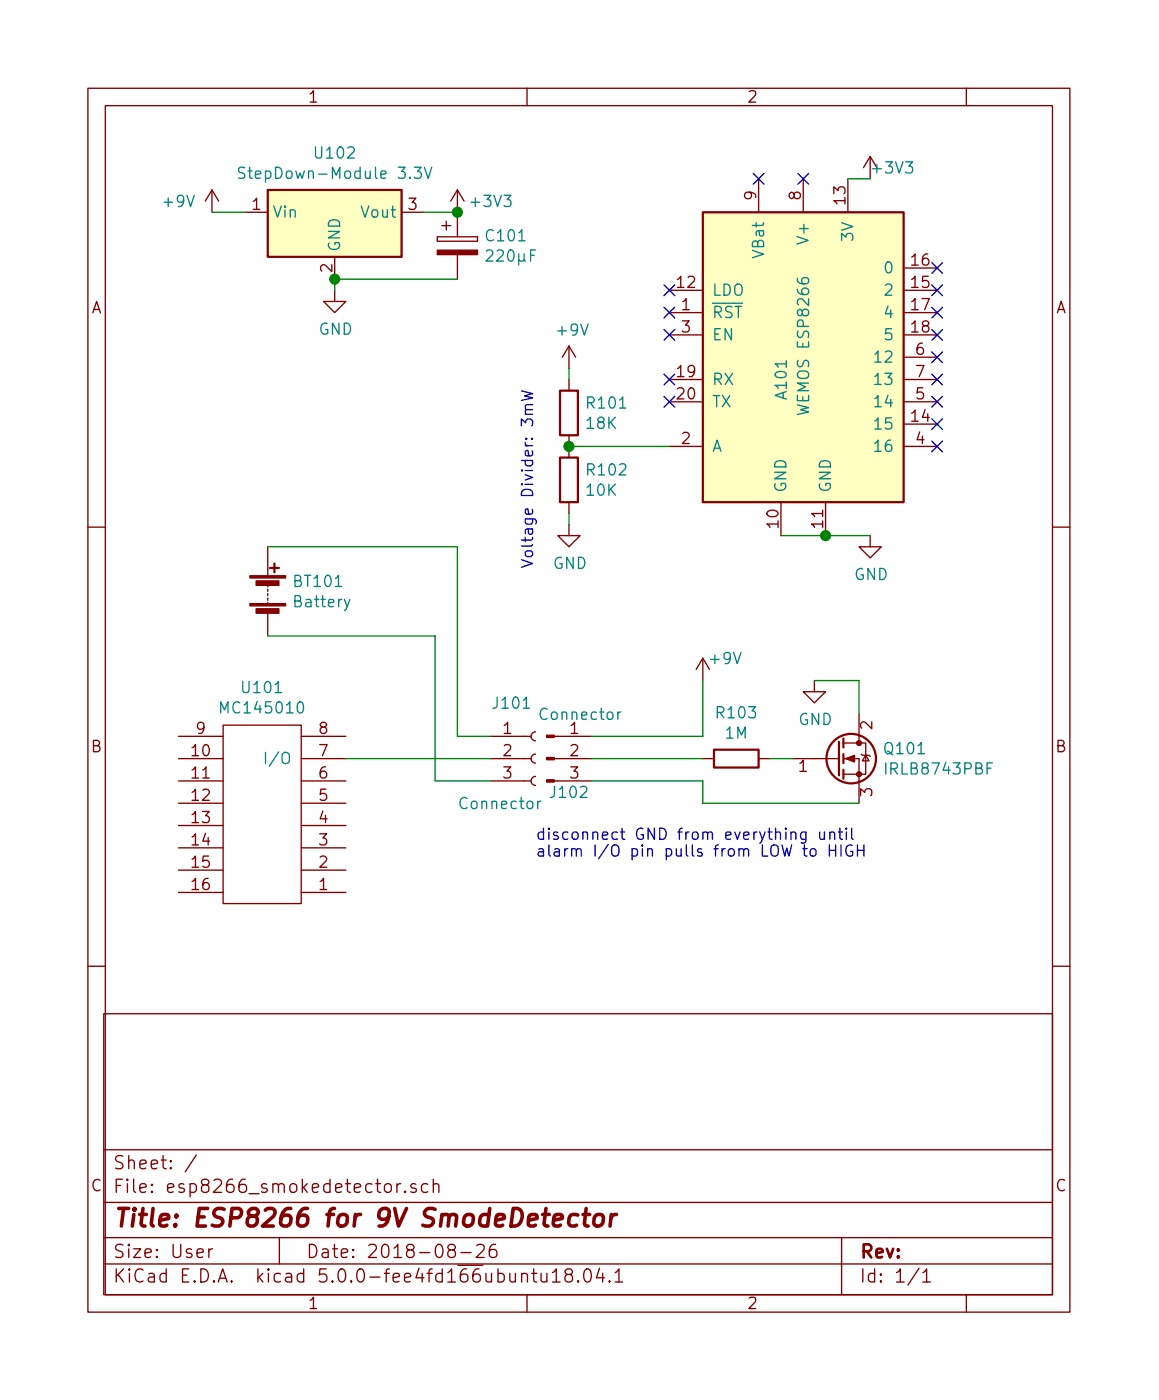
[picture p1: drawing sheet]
EESchema Schematic File Version 4
EELAYER 26 0
EELAYER END
$Descr User 5189 6276
encoding utf-8
Sheet 1 1
Title "ESP8266 for 9V SmodeDetector"
Date "2018-08-26"
Rev ""
Comp ""
Comment1 ""
Comment2 ""
Comment3 ""
Comment4 ""
$EndDescr
$Comp
L MCU_Module:Adafruit_HUZZAH_ESP8266_breakout A101
U 1 1
P 3600 1600
F 0 "A101" V 3500 1500 50  0000 C CNN
F 1 "WEMOS ESP8266" V 3600 1650 50  0000 C CNN
F 2 "" H 3800 2200 50  0001 C CNN
F 3 "https://www.adafruit.com/product/2471" H 3900 2300 50  0001 C CNN
	1    3600 1600
	1    0    0    -1  
$EndComp
$Comp
L Device:R R101
U 1 1
P 2550 1850
F 0 "R101" H 2620 1896 50  0000 L CNN
F 1 "18K" H 2620 1805 50  0000 L CNN
F 2 "" V 2480 1850 50  0001 C CNN
F 3 "~" H 2550 1850 50  0001 C CNN
	1    2550 1850
	1    0    0    -1  
$EndComp
$Comp
L Device:R R102
U 1 1
P 2550 2150
F 0 "R102" H 2620 2196 50  0000 L CNN
F 1 "10K" H 2620 2105 50  0000 L CNN
F 2 "" V 2480 2150 50  0001 C CNN
F 3 "~" H 2550 2150 50  0001 C CNN
	1    2550 2150
	1    0    0    -1  
$EndComp
$Comp
L Device:R R103
U 1 1
P 3300 3400
F 0 "R103" V 3093 3400 50  0000 C CNN
F 1 "1M" V 3184 3400 50  0000 C CNN
F 2 "" V 3230 3400 50  0001 C CNN
F 3 "~" H 3300 3400 50  0001 C CNN
	1    3300 3400
	0    1    1    0   
$EndComp
$Comp
L Regulator_Switching:TSR_1-2433 U102
U 1 1
P 1500 1050
F 0 "U102" H 1500 1417 50  0000 C CNN
F 1 "StepDown-Module 3.3V" H 1500 1326 50  0000 C CNN
F 2 "Converter_DCDC:Converter_DCDC_TRACO_TSR-1_THT" H 1500 900 50  0001 L CIN
F 3 "http://www.tracopower.com/products/tsr1.pdf" H 1500 1050 50  0001 C CNN
	1    1500 1050
	1    0    0    -1  
$EndComp
Text Notes 2400 2550 1    50   ~ 0
Voltage Divider: 3mW
$Comp
L Transistor_FET:IRLB8721PBF Q101
U 1 1
P 3750 3400
F 0 "Q101" H 3955 3446 50  0000 L CNN
F 1 "IRLB8743PBF" H 3955 3355 50  0000 L CNN
F 2 "Package_TO_SOT_THT:TO-220-3_Vertical" H 4000 3325 50  0001 L CIN
F 3 "http://www.infineon.com/dgdl/irlb8721pbf.pdf?fileId=5546d462533600a40153566056732591" H 3750 3400 50  0001 L CNN
	1    3750 3400
	1    0    0    -1  
$EndComp
$Comp
L Device:Battery BT101
U 1 1
P 1200 2650
F 0 "BT101" H 1308 2696 50  0000 L CNN
F 1 "Battery" H 1308 2605 50  0000 L CNN
F 2 "" V 1200 2710 50  0001 C CNN
F 3 "~" V 1200 2710 50  0001 C CNN
	1    1200 2650
	1    0    0    -1  
$EndComp
$Comp
L realraum:MC145010 U101
U 1 1
P 1300 3800
F 0 "U101" H 1425 3085 50  0000 C CNN
F 1 "MC145010" H 1425 3176 50  0000 C CNN
F 2 "" H 1300 3800 50  0001 C CNN
F 3 "" H 1300 3800 50  0001 C CNN
	1    1300 3800
	-1   0    0    1   
$EndComp
$Comp
L Connector:Conn_01x03_Female J101
U 1 1
P 2400 3400
F 0 "J101" H 2200 3650 50  0000 L CNN
F 1 "Connector" H 2050 3200 50  0000 L CNN
F 2 "" H 2400 3400 50  0001 C CNN
F 3 "~" H 2400 3400 50  0001 C CNN
	1    2400 3400
	1    0    0    -1  
$EndComp
$Comp
L Connector:Conn_01x03_Male J102
U 1 1
P 2450 3400
F 0 "J102" H 2550 3250 50  0000 C CNN
F 1 "Connector" H 2600 3600 50  0000 C CNN
F 2 "" H 2450 3400 50  0001 C CNN
F 3 "~" H 2450 3400 50  0001 C CNN
	1    2450 3400
	1    0    0    -1  
$EndComp
Wire Wire Line
	1200 2450 2050 2450
Wire Wire Line
	2050 2450 2050 3300
Wire Wire Line
	2050 3300 2200 3300
Wire Wire Line
	1550 3400 2200 3400
Wire Wire Line
	1200 2850 1950 2850
Wire Wire Line
	1950 2850 1950 3500
Wire Wire Line
	1950 3500 2200 3500
Wire Wire Line
	3550 3400 3450 3400
Wire Wire Line
	3150 3400 2650 3400
$Comp
L power:GND #PWR0109
U 1 1
P 3900 2400
F 0 "#PWR0109" H 3900 2150 50  0001 C CNN
F 1 "GND" H 3905 2227 50  0000 C CNN
F 2 "" H 3900 2400 50  0001 C CNN
F 3 "" H 3900 2400 50  0001 C CNN
	1    3900 2400
	1    0    0    -1  
$EndComp
Wire Wire Line
	3500 2400 3700 2400
Wire Wire Line
	3700 2400 3900 2400
Connection ~ 3700 2400
$Comp
L power:GND #PWR0107
U 1 1
P 3650 3050
F 0 "#PWR0107" H 3650 2800 50  0001 C CNN
F 1 "GND" H 3655 2877 50  0000 C CNN
F 2 "" H 3650 3050 50  0001 C CNN
F 3 "" H 3650 3050 50  0001 C CNN
	1    3650 3050
	1    0    0    -1  
$EndComp
Wire Wire Line
	3650 3050 3850 3050
Wire Wire Line
	3850 3050 3850 3200
Wire Wire Line
	3850 3600 3150 3600
Wire Wire Line
	3150 3600 3150 3500
Wire Wire Line
	3150 3500 2650 3500
$Comp
L power:+9V #PWR0106
U 1 1
P 3150 3050
F 0 "#PWR0106" H 3150 2900 50  0001 C CNN
F 1 "+9V" H 3250 3150 50  0000 C CNN
F 2 "" H 3150 3050 50  0001 C CNN
F 3 "" H 3150 3050 50  0001 C CNN
	1    3150 3050
	1    0    0    -1  
$EndComp
Wire Wire Line
	3150 3050 3150 3300
Wire Wire Line
	3150 3300 2650 3300
$Comp
L power:GND #PWR0105
U 1 1
P 2550 2350
F 0 "#PWR0105" H 2550 2100 50  0001 C CNN
F 1 "GND" H 2555 2177 50  0000 C CNN
F 2 "" H 2550 2350 50  0001 C CNN
F 3 "" H 2550 2350 50  0001 C CNN
	1    2550 2350
	1    0    0    -1  
$EndComp
Wire Wire Line
	2550 2300 2550 2350
$Comp
L power:+9V #PWR0104
U 1 1
P 2550 1650
F 0 "#PWR0104" H 2550 1500 50  0001 C CNN
F 1 "+9V" H 2565 1823 50  0000 C CNN
F 2 "" H 2550 1650 50  0001 C CNN
F 3 "" H 2550 1650 50  0001 C CNN
	1    2550 1650
	1    0    0    -1  
$EndComp
Wire Wire Line
	2550 1650 2550 1700
NoConn ~ 3000 1800
NoConn ~ 3000 1700
NoConn ~ 3000 1500
NoConn ~ 3000 1400
NoConn ~ 3000 1300
NoConn ~ 3400 800 
NoConn ~ 3600 800 
NoConn ~ 4200 1200
NoConn ~ 4200 1300
NoConn ~ 4200 1400
NoConn ~ 4200 1500
NoConn ~ 4200 1600
NoConn ~ 4200 1700
NoConn ~ 4200 1800
NoConn ~ 4200 1900
NoConn ~ 4200 2000
$Comp
L power:+3V3 #PWR0108
U 1 1
P 3900 800
F 0 "#PWR0108" H 3900 650 50  0001 C CNN
F 1 "+3V3" H 4000 850 50  0000 C CNN
F 2 "" H 3900 800 50  0001 C CNN
F 3 "" H 3900 800 50  0001 C CNN
	1    3900 800 
	1    0    0    -1  
$EndComp
Wire Wire Line
	3900 800  3800 800 
$Comp
L power:+3V3 #PWR0103
U 1 1
P 2050 950
F 0 "#PWR0103" H 2050 800 50  0001 C CNN
F 1 "+3V3" H 2200 1000 50  0000 C CNN
F 2 "" H 2050 950 50  0001 C CNN
F 3 "" H 2050 950 50  0001 C CNN
	1    2050 950 
	1    0    0    -1  
$EndComp
Wire Wire Line
	1900 950  2050 950 
$Comp
L power:+9V #PWR0101
U 1 1
P 950 950
F 0 "#PWR0101" H 950 800 50  0001 C CNN
F 1 "+9V" H 800 1000 50  0000 C CNN
F 2 "" H 950 950 50  0001 C CNN
F 3 "" H 950 950 50  0001 C CNN
	1    950  950 
	1    0    0    -1  
$EndComp
Wire Wire Line
	950  950  1100 950 
$Comp
L power:GND #PWR0102
U 1 1
P 1500 1300
F 0 "#PWR0102" H 1500 1050 50  0001 C CNN
F 1 "GND" H 1505 1127 50  0000 C CNN
F 2 "" H 1500 1300 50  0001 C CNN
F 3 "" H 1500 1300 50  0001 C CNN
	1    1500 1300
	1    0    0    -1  
$EndComp
Wire Wire Line
	1500 1250 1500 1300
Text Notes 2400 3850 0    50   ~ 0
disconnect GND from everything until\nalarm I/O pin pulls from LOW to HIGH
$Comp
L Device:CP C101
U 1 1
P 2050 1100
F 0 "C101" H 2168 1146 50  0000 L CNN
F 1 "220µF" H 2168 1055 50  0000 L CNN
F 2 "" H 2088 950 50  0001 C CNN
F 3 "~" H 2050 1100 50  0001 C CNN
	1    2050 1100
	1    0    0    -1  
$EndComp
Connection ~ 2050 950 
Wire Wire Line
	2050 1250 1500 1250
Connection ~ 1500 1250
Wire Wire Line
	2550 2000 3000 2000
Connection ~ 2550 2000
$EndSCHEMATC
